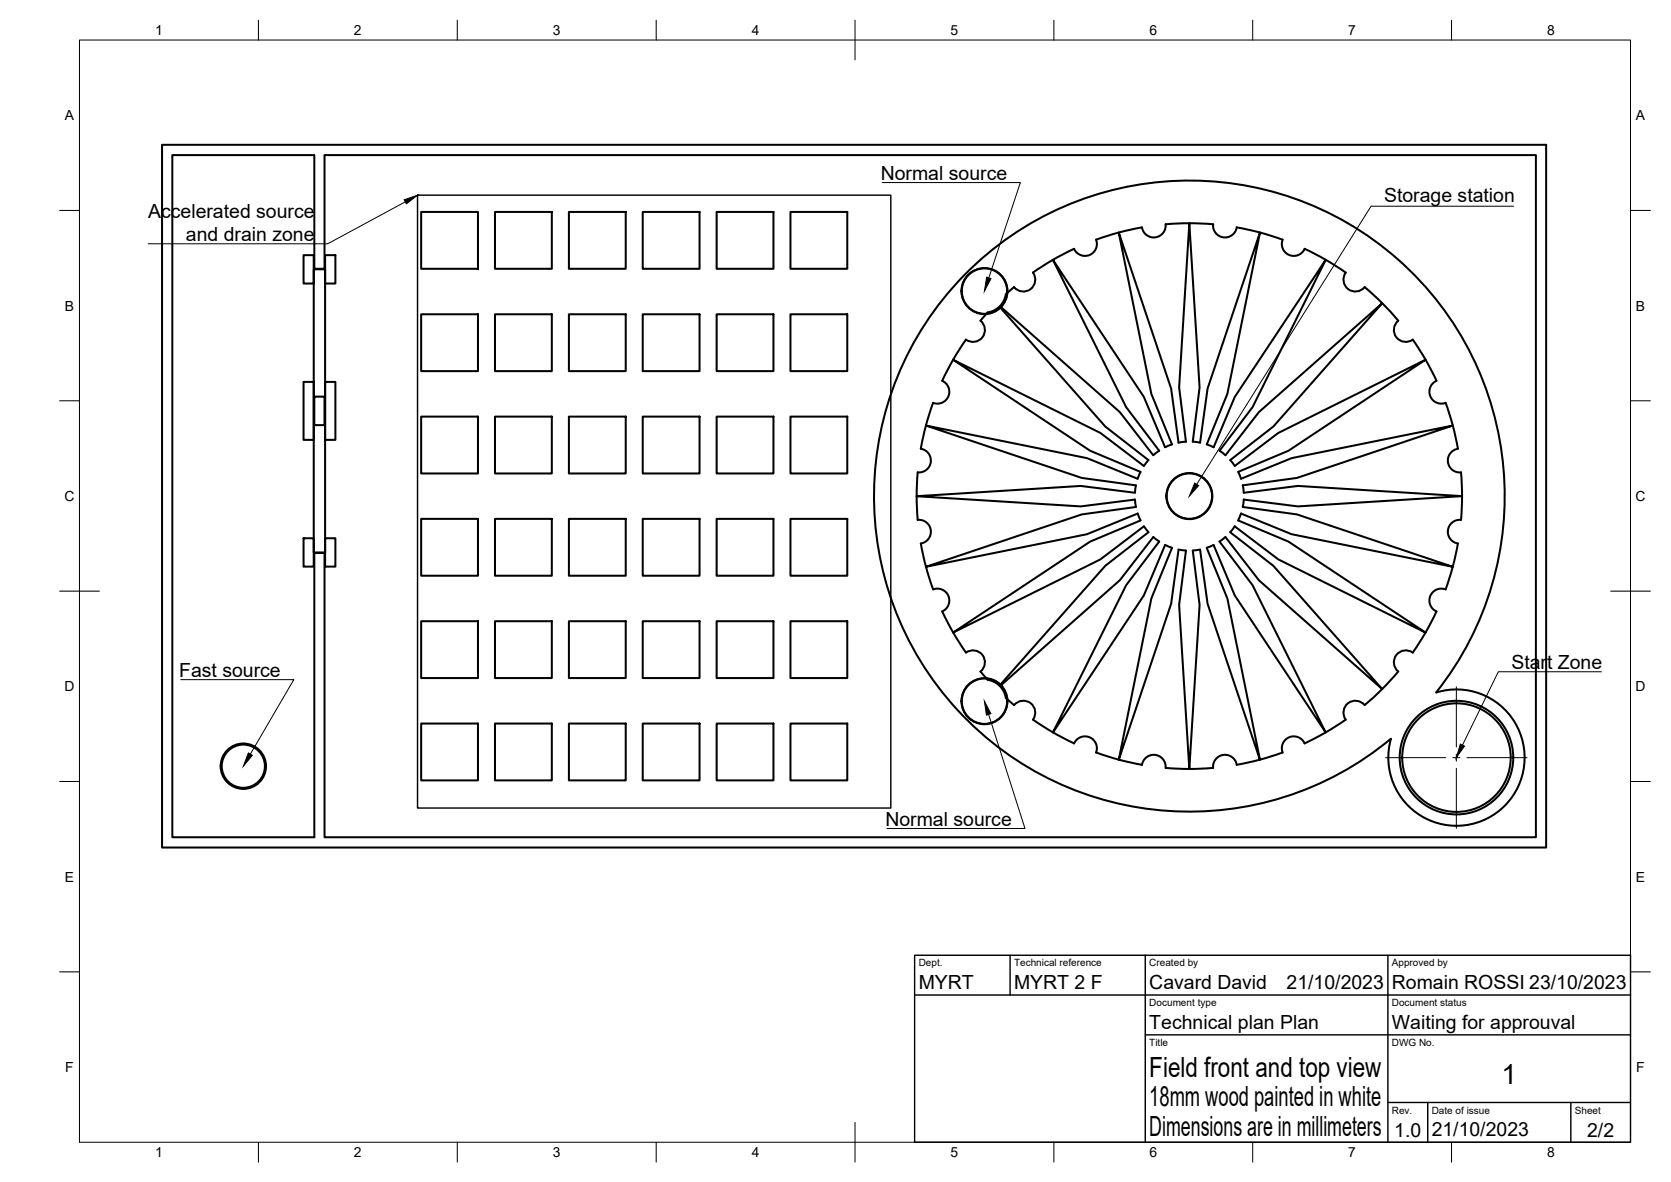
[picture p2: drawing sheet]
<svg xmlns="http://www.w3.org/2000/svg" width="420mm" height="297mm" viewBox="0 0 420 297" stroke-linecap="round" stroke-linejoin="round" font-family="sans-serif">
<!-- layer: Visible -->
<g fill="none" stroke="#000" stroke-width=".51">
<path d="M40.7 36.4h348.1v176.6h-348.1zM43.3 39h35.7v28.5h2.6v-28.5h304.6v171.4h-304.6v-71.4h-2.6v71.4h-35.7zM105.9 53.3h14.3v14.2h-14.3zM124.5 53.3h14.2v14.2h-14.2zM143 53.3h14.3v14.2h-14.3zM161.6 53.3h14.3v14.2h-14.3zM180.2 53.3h14.3v14.2h-14.3zM198.8 53.3h14.2v14.2h-14.2zM76.3 64.1h2.6v7.2h-2.6zM78.9 67.7h2.8v71.1h-2.8zM81.7 64.1h2.6v7.2h-2.6zM105.9 79h14.3v14.3h-14.3z"/>
<path d="M124.5 79h14.2v14.3h-14.2zM143 79h14.3v14.3h-14.3zM161.6 79h14.3v14.3h-14.3zM180.2 79h14.3v14.3h-14.3zM198.8 79h14.2v14.3h-14.2zM248 78.9l-1.5 1.7a3 3 0 0 1 .5 4.2 3 3 0 0 1-4.1 .5 68.5 68.5 0 0 0-6 10.4 3 3 0 0 1 1.6 3.9 3 3 0 0 1-3.9 1.6 68.1 68.1 0 0 0-3.1 11.6 3 3 0 0 1 2.5 3.3 3 3 0 0 1-3.3 2.6M251.5 77.3l26.4 29.9 10.9 8.4-1.2 1.5M251.7 77.2l29.9 26.4 8.4 10.8 1.5-1.1-8.3-11-18.4-37 22.8 34.4 5.3 12.7 1.8-.7-5.2-12.7-8.2-40.6 13.2 39.2 1.8 13.6 1.9-.2-1.7-13.6 2.5-41.3 2.6 41.3-1.7 13.6 1.9 .2M253.2 73.7l-.3 .2a5.4 5.4 0 0 1-4.6 4.6l-.3 .3M322.5 60.2a68.6 68.6 0 0 0-11.5-3.1 3 3 0 0 1-3.4 2.6 3 3 0 0 1-2.6-3.3 69.1 69.1 0 0 0-11.9 0 3 3 0 0 1-2.6 3.3 3 3 0 0 1-3.4-2.6 69.1 69.1 0 0 0-11.5 3.1 3 3 0 0 1-1.6 3.9 3 3 0 0 1-3.9-1.6 69.2 69.2 0 0 0-10.4 6 3 3 0 0 1-.6 4.1 3 3 0 0 1-4.1-.5l-1.7 1.5M322.5 60.2a2.99 2.99 0 0 0 1.7 3.9 2.99 2.99 0 0 0 3.8-1.6 68.3 68.3 0 0 1 10.4 6 3 3 0 0 0 .6 4.1 3 3 0 0 0 4.1-.5 70.4 70.4 0 0 1 8.5 8.5 2.99 2.99 0 0 0-.5 4.1 2.99 2.99 0 0 0 4.1 .6 68.6 68.6 0 0 1 6 10.4 3 3 0 0 0-1.6 3.9 3 3 0 0 0 3.9 1.6M76.3 96h2.6v14.5h-2.6z"/>
<path d="M79 99.7h2.6v7.1h-2.6zM81.7 96h2.6v14.5h-2.6zM105.9 104.7h14.3v14.3h-14.3zM124.5 104.7h14.2v14.3h-14.2zM143 104.7h14.3v14.3h-14.3zM161.6 104.7h14.3v14.3h-14.3zM180.2 104.7h14.3v14.3h-14.3zM198.8 104.7h14.2v14.3h-14.2zM230.7 118.7a68.6 68.6 0 0 0 0 11.9 3 3 0 0 1 3.3 2.6 3 3 0 0 1-2.5 3.4 69.1 69.1 0 0 0 3.1 11.5 3 3 0 0 1 3.9 1.7 3 3 0 0 1-1.6 3.9 69.2 69.2 0 0 0 6 10.3 3 3 0 0 1 4.1 .6 3 3 0 0 1-.5 4.2l1.5 1.6M287.6 117.1l-10.9-8.3-37.1-18.4 34.5 22.9 12.7 5.3-.8 1.7-12.7-5.2-40.5-8.2 39.2 13.2 13.6 1.9M301.8 111.2l1.8-13.6 13.2-39.2-8.2 40.6-5.2 12.7 1.8 .7M305.2 112.4l5.3-12.7 22.8-34.4-18.4 37-8.3 11 1.5 1.1 8.4-10.8 31-27.4-27.3 31-10.9 8.4 1.2 1.5 10.9-8.3 37-18.4-34.4 22.9-12.7 5.3 .7 1.7 12.8-5.2 40.5-8.2-39.2 13.2-13.6 1.9 .2 1.8 13.6-1.7 41.3 2.6-41.3 2.6-13.6-1.8-.2 1.9"/>
<path d="M363.5 101.2a68.6 68.6 0 0 1 3.1 11.6 3 3 0 0 0-2.5 3.3 3 3 0 0 0 3.3 2.6M367.4 118.7a69.1 69.1 0 0 1 0 11.9 3 3 0 0 0-3.3 2.6 3 3 0 0 0 2.5 3.4 68.6 68.6 0 0 1-3.1 11.5M76.3 135.3h2.6v7.1h-2.6zM81.7 135.3h2.6v7.1h-2.6zM105.9 130.4h14.3v14.3h-14.3zM124.5 130.4h14.2v14.3h-14.2zM143 130.4h14.3v14.3h-14.3zM161.6 130.4h14.3v14.3h-14.3zM180.2 130.4h14.3v14.3h-14.3zM198.8 130.4h14.2v14.3h-14.2zM285.6 127.4l-13.6 1.9-39.2 13.1 40.5-8.2 12.8-5.2 .7 1.8M285.6 122l-.2 1.8-13.7-1.7-41.2 2.6 41.2 2.6 13.7-1.8 .2 1.9"/>
<path d="M286.8 130.8l-12.7 5.3-34.5 22.9 37.1-18.4 10.9-8.3M287.6 132.2l1.2 1.5M288.8 133.8l-10.9 8.4-26.4 29.8M294.7 137.7l-5.2 12.7-8.2 40.5 13.2-39.2 1.8-13.6M294.7 137.7l-1.7-.8-5.4 12.7-22.8 34.5 18.4-37 8.3-11-1.5-1.2-8.4 10.9-29.9 26.4M296.3 138.1l1.9 .3-1.7 13.6 2.5 41.3 2.6-41.3-1.7-13.7 1.9-.2M303.4 137.7l5.2 12.7 8.2 40.5-13.2-39.2-1.8-13.6M305.2 136.9l-1.8 .8M309.3 133.8l10.9 8.4 27.3 31-31-27.4-8.4-10.8-1.5 1.1 8.3 11 18.4 37-22.8-34.5-5.3-12.6M311.3 130.8l12.7 5.3 34.4 22.9-37-18.4-10.9-8.3-1.2 1.4M312.5 127.4l13.6 1.9 39.2 13.1-40.5-8.2-12.8-5.1-.7 1.7M105.9 156.1h14.3v14.3h-14.3z"/>
<path d="M124.5 156.1h14.2v14.3h-14.2zM143 156.1h14.3v14.3h-14.3zM161.6 156.1h14.3v14.3h-14.3zM180.2 156.1h14.3v14.3h-14.3zM198.8 156.1h14.2v14.3h-14.2zM363.5 148.1a2.99 2.99 0 0 0-3.9 1.7 2.99 2.99 0 0 0 1.6 3.9 72.4 72.4 0 0 1-6 10.3 3 3 0 0 0-4.1 .6 3 3 0 0 0 .5 4.2 70.4 70.4 0 0 1-8.5 8.4 2.99 2.99 0 0 0-4.1-.5 2.99 2.99 0 0 0-.6 4.1 68.6 68.6 0 0 1-10.4 6 3 3 0 0 0-3.9-1.5 3 3 0 0 0-1.6 3.8M248 170.5l.3 .3M248.3 170.8a5.4 5.4 0 0 1 4.6 4.6l.3 .3M253.3 175.7l1.7 1.5a2.99 2.99 0 0 1 4.1-.5 2.99 2.99 0 0 1 .6 4.1 68.5 68.5 0 0 0 10.4 6 3 3 0 0 1 3.9-1.5 3 3 0 0 1 1.6 3.8M105.9 181.8h14.3v14.3h-14.3zM124.5 181.8h14.2v14.3h-14.2zM143 181.8h14.3v14.3h-14.3z"/>
<path d="M161.6 181.8h14.3v14.3h-14.3zM180.2 181.8h14.3v14.3h-14.3zM198.8 181.8h14.2v14.3h-14.2zM275.6 189.1a68.6 68.6 0 0 0 11.5 3.1M311 192.2a3 3 0 0 0-3.4-2.5 3 3 0 0 0-2.6 3.3 68.6 68.6 0 0 1-11.9 0 3 3 0 0 0-2.6-3.3 3 3 0 0 0-3.4 2.5M322.5 189.1a68.6 68.6 0 0 1-11.5 3.1M349.7 185.7a79.3 79.3 0 0 1-127.3-40.6 79.3 79.3 0 0 1 90.3-98.5 79.3 79.3 0 0 1 51.5 123.2l-3.1 4.2a17.1 17.1 0 0 1 22.2 14.6 17.1 17.1 0 0 1-18.6 18.9 17.1 17.1 0 0 1-15-21.8"/>
<circle cx="247.5" cy="73.1" r="5.7"/>
<circle cx="247.5" cy="73.1" r="5.8"/>
<circle cx="299.1" cy="124.7" r="5.7"/>
<circle cx="299.1" cy="124.7" r="5.8"/>
<circle cx="247.5" cy="176.2" r="5.7"/>
<circle cx="247.5" cy="176.2" r="5.8"/>
<circle cx="61.2" cy="192.5" r="5.4"/>
<circle cx="61.2" cy="192.6" r="5.7"/>
<circle cx="366.2" cy="190.4" r="14.3"/>
<circle cx="366.2" cy="190.4" r="13.6"/>
</g>
<!-- layer: BORDER -->
<g fill="none" stroke="#000" stroke-width=".25">
<path d="M20 10.1h390v276.9h-390zM65 5.1v5M115 5.1v5M165 5.1v5M215 5.1v10M265 5.1v5M315 5.1v5M365 5.1v5M15 52.9h5M410 52.9h5M15 100.7h5M410 100.7h5"/>
<path d="M15 148.6h10M405 148.6h10M15 196.4h5M410 196.4h5M15 244.2h5M410 244.2h5M65 287v5M115 287v5M165 287v5M215 282.1v9.9M265 287v5M315 287v5"/>
<path d="M365 287v5"/>
</g>
<!-- layer: TITLEBLOCK -->
<path d="M230 240.1h180v46.9h-180zM230 250h180M254 240.1v9.9M288 240.1v46.9M349 240.1v46.9M288 260.1h122M349 277.1h61M359 277.1v9.9M395 277.1v9.9" fill="none" stroke="#000" stroke-width=".36"/>
<!-- layer: Smart Centers -->
<path d="M366.2 172.6v15.1M348.4 190.4h15.1M365.3 190.4h1.8M366.2 189.5v1.8M366.2 193.1v15.1M368.9 190.4h15.1" fill="none" stroke="#000" stroke-width=".25"/>
<!-- layer: Leaders -->
<path d="M101.6 50.2l3.4-1.1-2.8 2.1zM248.1 69.7l1.1 .3-1.7 3.2zM300.4 121.4l1 .6-2.4 2.7zM247.5 176.2l1.7 3.2-1.2 .3zM62.4 189.2l1.1 .6-2.3 2.7zM367.2 187l1 .5-2 2.9z" fill="#000" stroke="#000" stroke-width=".25"/>
<path d="M101.9 50.7l-19.5 10.6h-45.1M221.8 45.9h34.8l-8 23.9M380.6 51.8h-35.9l-43.8 69.9M45.4 170.8h28.5l-11 18.7M248.6 179.5l9.1 28.7h-34.7M402.7 168.8h-26l-9 18.4" fill="none" stroke="#000" stroke-width=".25"/>
<!-- layer: Sketch2 -->
<path d="M105 49.1h119v154h-119z" fill="none" stroke="#000" stroke-width=".36"/>
<g font-size="7">
<text x="289" y="270.6">Field front and top view</text>
<text x="377.5" y="272.3">1</text>
<text x="289" y="278.1">18mm wood painted in white</text>
<text x="289" y="285.5">Dimensions are in millimeters</text>
</g>
<g font-size="4.9">
<text x="221.5" y="45.2">Normal source</text>
<text x="348" y="50.8">Storage station</text>
<text x="37.3" y="54.7">Accelerated source</text>
<text x="46.8" y="60.6">and drain zone</text>
<text x="45" y="170.1">Fast source</text>
<text x="380" y="168.1">Start Zone</text>
<text x="222.6" y="207.5">Normal source</text>
<text x="231" y="248.5">MYRT</text>
<text x="255" y="248.5">MYRT 2 F</text>
<text x="289" y="248.5">Cavard David</text>
<text x="323.5" y="248.5">21/10/2023</text>
<text x="350" y="248.5">Romain ROSSI 23/10/2023</text>
<text x="289" y="258.6">Technical plan Plan</text>
<text x="350" y="258.6">Waiting for approuval</text>
<text x="350.6" y="285.7">1.0</text>
<text x="360" y="285.5">21/10/2023</text>
<text x="399.1" y="285.7">2/2</text>
</g>
<g font-size="3.5">
<text x="39" y="8.8">1</text>
<text x="89" y="8.8">2</text>
<text x="139" y="8.8">3</text>
<text x="189" y="8.8">4</text>
<text x="239" y="8.8">5</text>
<text x="289" y="8.8">6</text>
<text x="339" y="8.8">7</text>
<text x="389" y="8.8">8</text>
<text x="16.3" y="30.2">A</text>
<text x="411.3" y="30.2">A</text>
<text x="16.3" y="78">B</text>
<text x="411.3" y="78">B</text>
<text x="16.2" y="125.9">C</text>
<text x="411.2" y="125.9">C</text>
<text x="16.2" y="173.7">D</text>
<text x="411.2" y="173.7">D</text>
<text x="16.3" y="221.6">E</text>
<text x="411.3" y="221.6">E</text>
<text x="16.4" y="269.4">F</text>
<text x="411.4" y="269.4">F</text>
<text x="39" y="290.8">1</text>
<text x="89" y="290.8">2</text>
<text x="139" y="290.8">3</text>
<text x="189" y="290.8">4</text>
<text x="239" y="290.8">5</text>
<text x="289" y="290.8">6</text>
<text x="339" y="290.8">7</text>
<text x="389" y="290.8">8</text>
</g>
<g font-size="2.5">
<text x="231" y="242.9">Dept.</text>
<text x="255" y="242.9">Technical reference</text>
<text x="289" y="242.9">Created by</text>
<text x="350" y="242.9">Approved by</text>
<text x="289" y="252.8">Document type</text>
<text x="350" y="252.8">Document status</text>
<text x="289" y="262.9">Title</text>
<text x="350" y="262.9">DWG No.</text>
<text x="350" y="279.9">Rev.</text>
<text x="360" y="279.9">Date of issue</text>
<text x="396" y="279.9">Sheet</text>
</g>
</svg>
